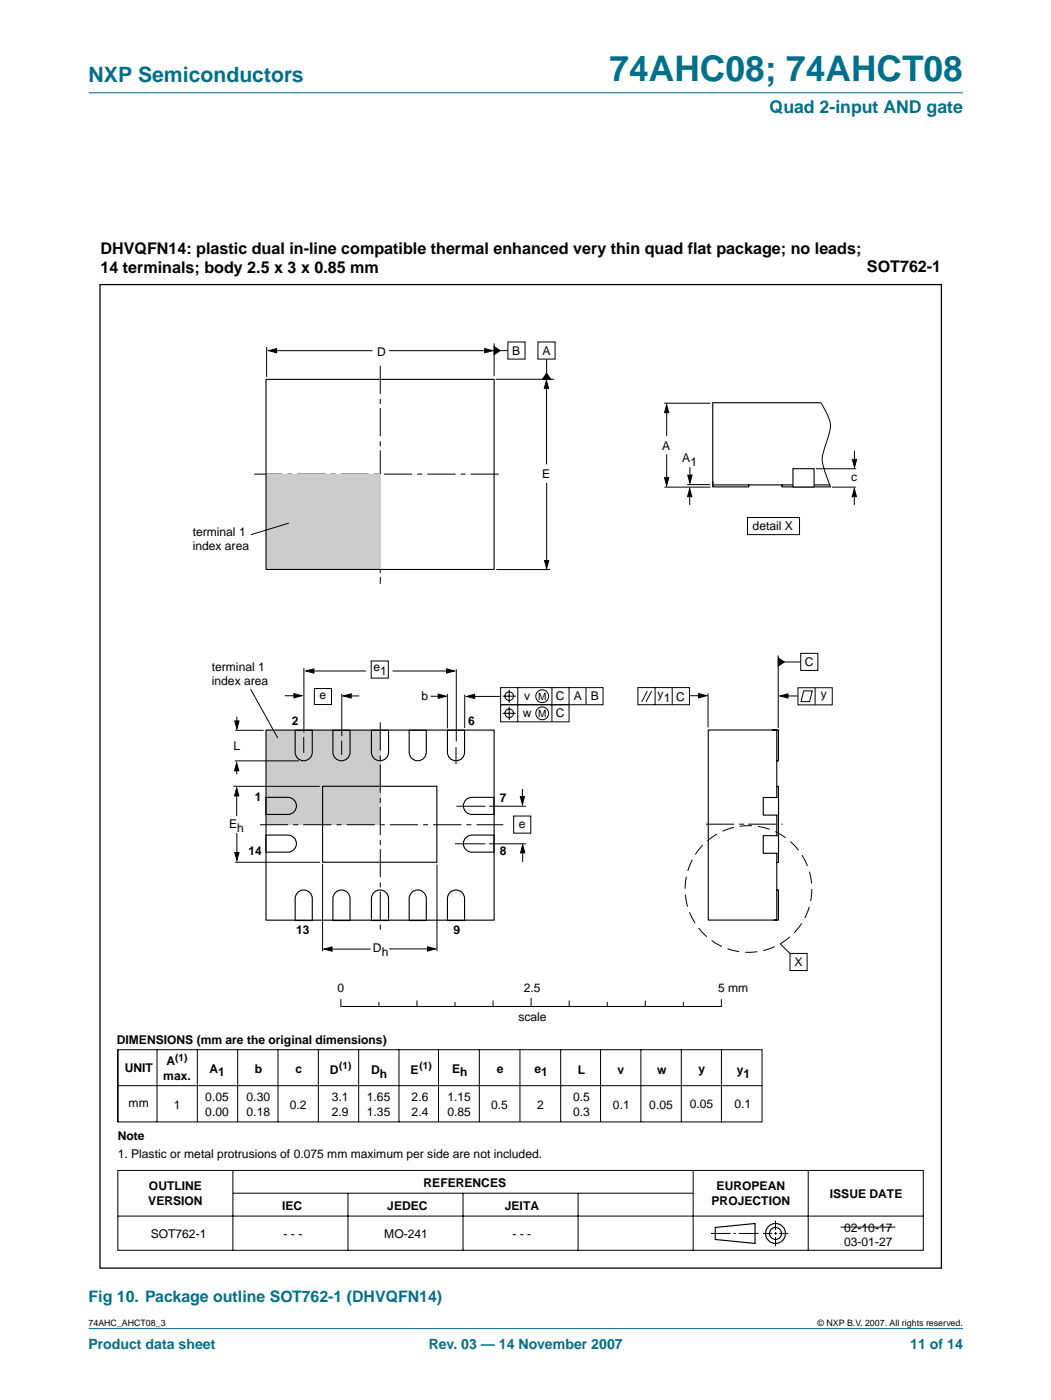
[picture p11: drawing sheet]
<svg xmlns="http://www.w3.org/2000/svg" width="210mm" height="280mm" viewBox="0 0 210 280" stroke-linecap="round" stroke-linejoin="round" font-family="sans-serif">
<g fill="#00708a" stroke="#00708a" stroke-width=".2">
<path d="M17.7 265.5h174.6z"/>
<path d="M17.7 18.5h174.6z"/>
</g>
<path d="M53.1 145.9h22.8v18.9h-22.8z" fill="#ccc"/>
<g fill="none" stroke="#000" stroke-width=".2">
<path d="M53.3 69.3l-.1 6M54.8 70.1h19.6M77.7 70.1h19.6M98.7 68.6v6.6M99 75.8h11.7M99.2 70.1h2.2M101.4 68.3h3.5v3.5h-3.5zM107.4 68.3h3.5v3.5h-3.5zM109.2 77.1v15.7M109.2 71.8v3.5M109.2 96.5v15.8M132.6 80.6h9.3"/>
<path d="M132.7 97.3h9.2M133.1 81.9v5.2M133.1 90.8v5.2M137.2 96.8h4.6M137.7 98.6v2.3M137.8 93.4v2.1M163 93.7h8M164 80.5l.7 1.3a5.7 5.7 0 0 1 .6 5.7l-.6 1.9a5.6 5.6 0 0 0 0 4.8l1.2 3.1M166.2 97.3h4.7M170.6 98.6v2.3M170.7 90.1v2.2M99.1 113.8h10.8"/>
<path d="M149.3 103.4h10.4v3.4h-10.4zM50.1 137.7l5.4 9.8M56.9 139h2.6M60.7 133.5v12.9M62.1 134.1h11M62.8 137.6h3.4v3.2h-3.4zM68.3 138.6v8.5M69.4 139.1h2.4M74.1 132.1h3.5v3.4h-3.5zM78.4 134.1h11M86 139.1h2.1M89.3 138.6v7"/>
<path d="M91.1 133.7v14.5M92.8 138.8v6.7M93.7 139.2h6.3M100 137.4h20.4v3.4h-20.4zM100.4 139.1h2.6M101.7 137.8v2.7M103.4 137.4v6.8M110.2 137.4v6.8M113.7 137.4v3.4M117 137.5v3.3M127.4 137.4h10.3v3.4h-10.3zM129.3 138.1l-1.1 2.1"/>
<path d="M130.1 138.1l-1.1 2.1M130.8 137.4v3.4M134.3 137.4v3.5M137.7 139h2.4M141.4 138.5v6.9M155.4 131v14.5M156 132.3h3.9M156.3 139.1h3M159.4 137.4h6.8v3.4h-6.8zM159.9 130.6h3.4v3.4h-3.4zM160.5 138h1.7l-.5 2.2h-1.7zM162.8 137.4v3.4"/>
<path d="M46.6 157.1h17.3M46.9 152h12.8M47 145.9h5.7M47.3 153.2v1.5M47.3 158.2v4.8M47.3 143.2v1.6M60.7 147.3v3.1M91.1 149.3v3.4M100 140.8h13.7v3.4h-13.7zM100.4 142.5h2.6M101.7 141.2v2.7M104.3 157.7v2.6"/>
<path d="M47 172.3h16.9M47.3 166.4v4.7M64.4 172.6v17.5M87.3 172.8v17.3M90.9 168.6h6.1M91.2 161.1h5.8M97.7 161.1h7.3M97.7 168.6h7.3M102.6 163.1h3.4v3.4h-3.4zM104.4 169.8v2.4M65.5 189.7h8.5M68.1 199.8v1.3"/>
<path d="M77.8 189.6h8.4M106.1 199.5v1.6M144.1 199.8v1.3M155.8 188.6l1.9 1.9M157.8 190.5h3.4v3.4h-3.4zM23.5 209.8h128.7v14.4h-128.7zM23.5 209.8v14.4M23.6 216.9h128.6M31.4 209.8v14.4M39.4 209.8v14.4M47.5 209.8v14.4M55.5 209.8v14.4"/>
<path d="M63.6 209.8v14.4M68.1 201.1h75.9M71.6 209.8v14.4M75.7 200.3v.8M79.7 209.7v14.5M83.3 200v1.1M87.6 209.8v14.4M90.9 200.3v.8M95.7 209.8v14.4M98.5 200v1.1M103.8 209.8v14.4M112 209.8v14.4"/>
<path d="M113.7 200v1.1M119.9 209.8v14.4M121.3 200.3v.8M128 209.7v14.5M128.9 200v1.1M136.1 209.7v14.4M136.5 200.3v.8M144.1 209.8v14.5M23.5 233.9h160.9v15.9h-160.9zM46.5 233.9v15.9M46.5 238.4h91.9M69.5 238.4v11.4"/>
<path d="M92.5 238.4v11.4M115.5 238.4v11.4M138.4 233.9v15.9M161.4 233.9v15.9M23.5 243h160.9M142 246.5h3.9M146.5 246.5h.4M147.5 246.5h4M152.4 246.5h1.8M154.6 246.5h.6M154.9 243.9v1.9M154.9 246.2v.5"/>
<path d="M154.9 247.2v1.8M155.6 246.5h1.9"/>
<circle cx="101.7" cy="139.1" r=".86"/>
<circle cx="108.3" cy="139.1" r="1.28"/>
<circle cx="101.7" cy="142.5" r=".86"/>
<circle cx="108.3" cy="142.5" r="1.28"/>
<circle cx="75.9" cy="164.8" r="0"/>
</g>
<g fill="none" stroke="#000" stroke-width=".23">
<path d="M142.8 245.3l8-.8v4l-8-.8z"/>
<circle cx="154.9" cy="246.5" r="1.99"/>
<circle cx="154.9" cy="246.5" r="1.2"/>
</g>
<path d="M20 56.9h168v196.5h-168z" fill="none" stroke="#000" stroke-width=".25"/>
<g fill="#000" stroke="#000" stroke-width=".2">
<path d="M53.7 70.1l1.5-.5v.9zM96.8 69.6l1.6 .5-1.6 .4zM98.7 69.2l1.2 .9-1.2 .8zM109.2 74.6l.8 1.2h-1.6zM109.1 76l.5 1.6h-.9zM133.1 80.9l.5 1.6h-.9zM132.7 95.5h.9l-.5 1.5zM137.7 97.7l.5 1.5h-.9zM137.4 94.9h.8l-.4 1.6zM170.6 97.7l.4 1.5h-.8zM170.2 91.8h.9l-.4 1.6zM108.8 112h.8l-.4 1.6z"/>
<path d="M58.7 138.6l1.6 .4-1.6 .5zM61.1 134.1l1.6-.4v.8zM68.5 139.1l1.6-.5v.9zM87.5 138.7l1.6 .4-1.6 .4zM89.2 133.7l1.6 .4-1.6 .4zM93.2 139.2l1.6-.5v.9zM139.5 138.6l1.6 .4-1.6 .4zM155.4 131.5l1.2 .8-1.2 .8zM155.8 139.1l1.6-.5v.9zM46.9 144.1h.8l-.4 1.5zM47.3 152.4l.4 1.6h-.9zM47.3 157.5l.4 1.5h-.9z"/>
<path d="M103.9 159.2h.9l-.5 1.5zM46.9 170.4h.8l-.4 1.5zM104.4 168.8l.4 1.6h-.8zM64.7 189.7l1.6-.5v.9zM85.4 189.2l1.6 .4-1.6 .4z"/>
</g>
<path d="M50.8 94.7h49.3M51.9 164.8h48.6" fill="none" stroke="#000" stroke-width=".2" stroke-dasharray="5.6 1 1 1" stroke-linecap="butt"/>
<path d="M75.9 73.1v43.6M75.9 144.3v42.1M141 164.7h15.3" fill="none" stroke="#000" stroke-width=".2" stroke-dasharray="5.6 1 1 .8" stroke-linecap="butt"/>
<circle cx="149.5" cy="177.6" r="12.7" fill="none" stroke="#000" stroke-width=".2" stroke-dasharray="2.4 1.2" stroke-linecap="butt"/>
<path d="M53.1 145.9h45.6v38h-45.6z" fill="none" stroke="#000" stroke-width=".22"/>
<path d="M53.1 94.7h22.8v19.2h-22.8z" fill="#ccc"/>
<g fill="none" stroke="#000" stroke-width=".22">
<path d="M53.1 75.8h45.6v38h-45.6zM53.1 159.3h4.4a1.71 1.71 0 0 1 1.7 1.7 1.71 1.71 0 0 1-1.7 1.7h-4.4zM58.9 145.9h3.5v4.4a1.71 1.71 0 0 1-1.7 1.7 1.71 1.71 0 0 1-1.8-1.7zM64.4 157.1h22.9v15.2h-22.9zM66.5 145.9h3.4v4.4a1.71 1.71 0 0 1-1.7 1.7 1.71 1.71 0 0 1-1.7-1.7zM74.2 145.9h3.4v4.4a1.71 1.71 0 0 1-1.7 1.7 1.71 1.71 0 0 1-1.7-1.7zM81.7 145.9h3.4v4.4a1.71 1.71 0 0 1-1.7 1.7 1.71 1.71 0 0 1-1.7-1.7zM89.4 145.9h3.4v4.4a1.71 1.71 0 0 1-1.7 1.7 1.71 1.71 0 0 1-1.7-1.7zM93 159.8l.8-.4 .5-.1h4.3v3.4h-4.3a1.71 1.71 0 0 1-1.6-1 1.71 1.71 0 0 1 .3-1.9zM141.5 145.9h13.6v38h-13.6zM154.3 145.9h1.2v6.1h-.4M155.1 157.1h.4v15.2h-.4"/>
<path d="M53.1 166.9h4.4a1.71 1.71 0 0 1 1.7 1.7 1.71 1.71 0 0 1-1.7 1.7h-4.4zM59.4 178.3a1.71 1.71 0 0 1 1.9-.3 1.71 1.71 0 0 1 1.1 1.6v4.3h-3.5v-4.3l.1-.5zM67 178.3a1.71 1.71 0 0 1 1.9-.3 1.71 1.71 0 0 1 1 1.6v4.3h-3.4v-4.3v-.5zM74.7 178.3a1.71 1.71 0 0 1 1.8-.3 1.71 1.71 0 0 1 1.1 1.6v4.3h-3.4v-4.3v-.5zM82.2 178.3a1.71 1.71 0 0 1 1.9-.3 1.71 1.71 0 0 1 1 1.6v4.3h-3.4v-4.3l.1-.5zM89.9 178.3a1.71 1.71 0 0 1 1.8-.3 1.71 1.71 0 0 1 1.1 1.6v4.3h-3.4v-4.3v-.5zM93 167.4l.8-.5h.5h4.3v3.4h-4.3a1.71 1.71 0 0 1-1.6-1.1 1.71 1.71 0 0 1 .3-1.8zM155.1 177.9h.4v6h-.9"/>
</g>
<g fill="#fff" stroke="#000" stroke-width=".22">
<path d="M152.4 159.4h3.1v3.5h-3.1z"/>
<path d="M152.4 167h3.1v3.5h-3.1z"/>
</g>
<path d="M142.3 96.3v1h7.2v-.4M156.2 96.9v.4h9.7M163.9 80.5h-21.6v16.4h23.4" fill="none" stroke="#000" stroke-width=".22"/>
<path d="M158.4 93.7h4.2v3.6h-4.2z" fill="#fff" stroke="#000" stroke-width=".22"/>
<path d="M57.7 104.5l-7.6 2.3M68.2 148v2.8M167.9 245.2h10.9" fill="none" stroke="#000" stroke-width=".2"/>
<text font-size="7.1" fill="#00708a" x="121.7" y="16.2">74AHC08; 74AHCT08</text>
<text font-size="4.2" fill="#00708a" x="17.7" y="16.4">NXP Semiconductors</text>
<text font-size="3.5" fill="#00708a" x="153.7" y="22.7">Quad 2-input AND gate</text>
<g font-size="3.2">
<text x="20.1" y="50.7">DHVQFN14: plastic dual in-line compatible thermal enhanced very thin quad flat package; no leads;</text>
<text x="20.1" y="54.6">14 terminals; body 2.5 x 3 x 0.85 mm</text>
<text x="173.1" y="54.4">SOT762-1</text>
</g>
<text font-size="3.2" fill="#00708a" x="17.7" y="260.2">Fig 10. Package outline SOT762-1 (DHVQFN14)</text>
<g font-size="2.8" fill="#00708a">
<text x="17.7" y="269.5">Product data sheet</text>
<text x="85.6" y="269.5">Rev. 03 — 14 November 2007</text>
<text x="181.8" y="269.5">11 of 14</text>
</g>
<g font-size="2.4">
<text x="75.3" y="71.1">D</text>
<text x="102.3" y="70.9">B</text>
<text x="108.3" y="70.9">A</text>
<text x="132.2" y="90">A</text>
<text x="108.3" y="95.6">E</text>
<text x="136.3" y="92.3">A</text>
<text x="137.9" y="93.1">1</text>
<text x="170" y="96.2">c</text>
<text x="38.5" y="107">terminal 1</text>
<text x="150.3" y="106">detail X</text>
<text x="38.5" y="110">index area</text>
<text x="42.3" y="134">terminal 1</text>
<text x="42.3" y="137">index area</text>
<text x="74.6" y="134.1">e</text>
<text x="75.9" y="134.9">1</text>
<text x="160.7" y="133.1">C</text>
<text x="63.8" y="139.8">e</text>
<text x="84.2" y="139.8">b</text>
<text x="104.4" y="143.3">w</text>
<text x="104.7" y="139.8">v</text>
<text x="111" y="140">C</text>
<text x="111" y="143.3">C</text>
<text x="114.6" y="140">A</text>
<text x="118" y="140">B</text>
<text x="131.3" y="139.5">y</text>
<text x="132.6" y="140.3">1</text>
<text x="135.1" y="140">C</text>
<text x="163.9" y="139.5">y</text>
<text x="46.6" y="149.8">L</text>
<text x="58.3" y="144.9">2</text>
<text x="93.5" y="144.9">6</text>
<text x="50.9" y="160">1</text>
<text x="99.8" y="160.2">7</text>
<text x="45.8" y="165.4">E</text>
<text x="47.4" y="166.2">h</text>
<text x="103.6" y="165.5">e</text>
<text x="49.6" y="170.9">14</text>
<text x="99.8" y="170.9">8</text>
<text x="59.2" y="186.6">13</text>
<text x="74.5" y="190.3">D</text>
<text x="76.2" y="191.1">h</text>
<text x="90.6" y="186.6">9</text>
<text x="158.6" y="193.1">X</text>
<text x="67.4" y="198.3">0</text>
<text x="104.6" y="198.3">2.5</text>
<text x="143.4" y="198.3">5 mm</text>
<text x="23.3" y="208.6">DIMENSIONS (mm are the original dimensions)</text>
<text x="103.5" y="204">scale</text>
<text x="24.9" y="214.3">UNIT</text>
<text x="32.6" y="215.8">max.</text>
<text x="33.3" y="212.9">A</text>
<text x="41.9" y="214.5">A1</text>
<text x="50.9" y="214.5">b</text>
<text x="59" y="214.5">c</text>
<text x="65.9" y="214.6">D</text>
<text x="74.1" y="214.6">D</text>
<text x="75.8" y="215.4">h</text>
<text x="82" y="214.6">E</text>
<text x="90.3" y="214.5">Eh</text>
<text x="99.3" y="214.5">e</text>
<text x="106.7" y="214.5">e1</text>
<text x="115.4" y="214.6">L</text>
<text x="123.3" y="214.6">v</text>
<text x="131.2" y="214.6">w</text>
<text x="139.5" y="214.5">y</text>
<text x="147.1" y="214.6">y</text>
<text x="148.5" y="215.4">1</text>
<text x="25.7" y="221.2">mm</text>
<text x="34.7" y="221.6">1</text>
<text x="41" y="220">0.05</text>
<text x="49.3" y="220">0.30</text>
<text x="57.9" y="221.6">0.2</text>
<text x="66.2" y="220">3.1</text>
<text x="73.3" y="220">1.65</text>
<text x="82.2" y="220">2.6</text>
<text x="89.4" y="220">1.15</text>
<text x="98.1" y="221.6">0.5</text>
<text x="107.3" y="221.6">2</text>
<text x="114.5" y="220">0.5</text>
<text x="122.4" y="221.6">0.1</text>
<text x="129.7" y="221.6">0.05</text>
<text x="137.8" y="221.4">0.05</text>
<text x="146.7" y="221.4">0.1</text>
<text x="23.5" y="227.7">Note</text>
<text x="41" y="223">0.00</text>
<text x="49.3" y="223">0.18</text>
<text x="66.2" y="223">2.9</text>
<text x="73.3" y="223">1.35</text>
<text x="82.2" y="223">2.4</text>
<text x="89.4" y="223">0.85</text>
<text x="114.5" y="223">0.3</text>
<text x="23.5" y="231.3">1. Plastic or metal protrusions of 0.075 mm maximum per side are not included.</text>
<text x="29.7" y="237.8">OUTLINE</text>
<text x="84.6" y="237.1">REFERENCES</text>
<text x="143.1" y="237.8">EUROPEAN</text>
<text x="165.7" y="239.3">ISSUE DATE</text>
<text x="29.6" y="240.8">VERSION</text>
<text x="56.3" y="241.7">IEC</text>
<text x="77.4" y="241.7">JEDEC</text>
<text x="100.8" y="241.7">JEITA</text>
<text x="142.1" y="240.8">PROJECTION</text>
<text x="30.1" y="247.3">SOT762-1</text>
<text x="56.6" y="247.3">- - -</text>
<text x="76.7" y="247.3">MO-241</text>
<text x="102.3" y="247.3">- - -</text>
<text x="168.6" y="246.1">02-10-17</text>
<text x="168.6" y="249.1">03-01-27</text>
</g>
<g font-size="2">
<text x="107.5" y="139.8">M</text>
<text x="107.5" y="143.3">M</text>
<text x="35" y="212.1">(1)</text>
<text x="67.7" y="213.7">(1)</text>
<text x="83.8" y="213.7">(1)</text>
</g>
<g font-size="1.8">
<text x="17.7" y="264.9">74AHC_AHCT08_3</text>
<text x="163.3" y="264.9">© NXP B.V. 2007. All rights reserved.</text>
</g>
</svg>
